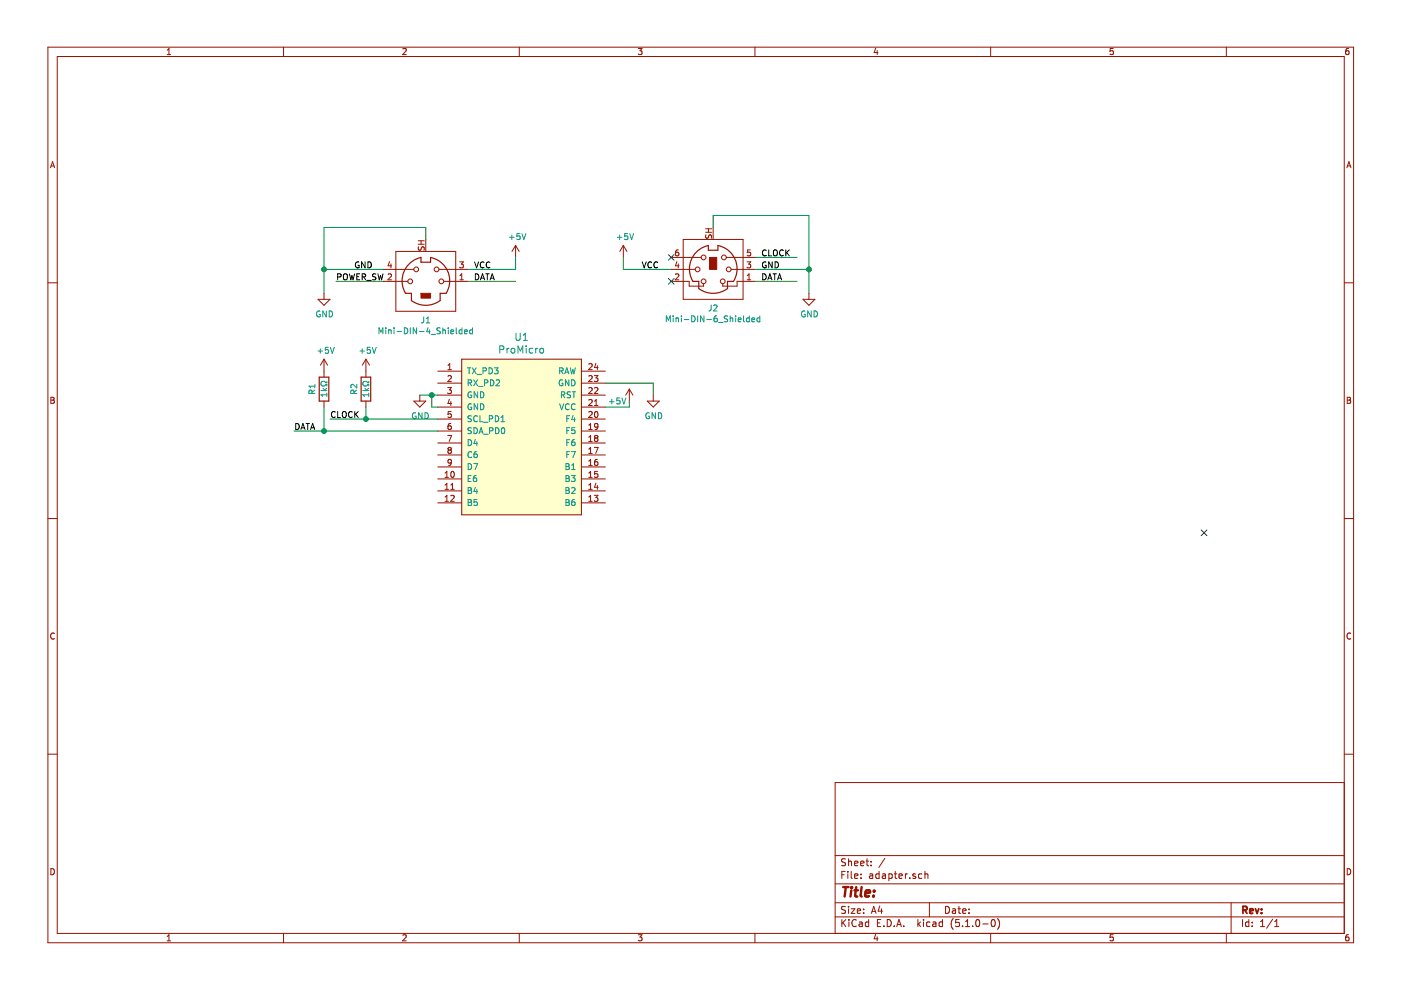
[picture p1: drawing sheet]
EESchema Schematic File Version 4
LIBS:adapter-cache
EELAYER 29 0
EELAYER END
$Descr A4 11693 8268
encoding utf-8
Sheet 1 1
Title ""
Date ""
Rev ""
Comp ""
Comment1 ""
Comment2 ""
Comment3 ""
Comment4 ""
$EndDescr
$Comp
L promicro:ProMicro U1
U 1 1
P 4350 3850
F 0 "U1" H 4350 4887 60  0000 C CNN
F 1 "ProMicro" H 4350 4781 60  0000 C CNN
F 2 "promicro:ProMicro" H 4450 2800 60  0001 C CNN
F 3 "" H 4450 2800 60  0000 C CNN
	1    4350 3850
	1    0    0    -1  
$EndComp
Wire Wire Line
	3900 2350 4300 2350
Text Label 3950 2350 0    50   ~ 0
DATA
Wire Wire Line
	3900 2250 4300 2250
$Comp
L power:+5V #PWR0101
U 1 1
P 4300 2150
F 0 "#PWR0101" H 4300 2000 50  0001 C CNN
F 1 "+5V" H 4315 2323 50  0000 C CNN
F 2 "" H 4300 2150 50  0001 C CNN
F 3 "" H 4300 2150 50  0001 C CNN
	1    4300 2150
	1    0    0    -1  
$EndComp
Wire Wire Line
	4300 2250 4300 2150
Text Label 3950 2250 0    50   ~ 0
VCC
Wire Wire Line
	3200 2250 2700 2250
Text Label 2950 2250 0    50   ~ 0
GND
Text Label 2800 2350 0    50   ~ 0
POWER_SW
Wire Wire Line
	2800 2350 3200 2350
Wire Wire Line
	2700 2250 2700 2450
$Comp
L power:GND #PWR0102
U 1 1
P 2700 2450
F 0 "#PWR0102" H 2700 2200 50  0001 C CNN
F 1 "GND" H 2705 2277 50  0000 C CNN
F 2 "" H 2700 2450 50  0001 C CNN
F 3 "" H 2700 2450 50  0001 C CNN
	1    2700 2450
	1    0    0    -1  
$EndComp
$Comp
L Device:R R1
U 1 1
P 2700 3250
F 0 "R1" V 2600 3250 50  0000 C CNN
F 1 "1kΩ" V 2700 3250 50  0000 C CNN
F 2 "Resistor_SMD:R_1206_3216Metric_Pad1.42x1.75mm_HandSolder" V 2630 3250 50  0001 C CNN
F 3 "~" H 2700 3250 50  0001 C CNN
	1    2700 3250
	1    0    0    -1  
$EndComp
Wire Wire Line
	2450 3600 2700 3600
Wire Wire Line
	2700 3400 2700 3600
Connection ~ 2700 3600
Text Label 2450 3600 0    50   ~ 0
DATA
$Comp
L power:+5V #PWR0103
U 1 1
P 2700 3100
F 0 "#PWR0103" H 2700 2950 50  0001 C CNN
F 1 "+5V" H 2715 3273 50  0000 C CNN
F 2 "" H 2700 3100 50  0001 C CNN
F 3 "" H 2700 3100 50  0001 C CNN
	1    2700 3100
	1    0    0    -1  
$EndComp
Wire Wire Line
	3500 3300 3600 3300
$Comp
L power:GND #PWR0104
U 1 1
P 3500 3300
F 0 "#PWR0104" H 3500 3050 50  0001 C CNN
F 1 "GND" H 3505 3127 50  0000 C CNN
F 2 "" H 3500 3300 50  0001 C CNN
F 3 "" H 3500 3300 50  0001 C CNN
	1    3500 3300
	1    0    0    -1  
$EndComp
Wire Wire Line
	3650 3400 3600 3400
Wire Wire Line
	3600 3400 3600 3300
Connection ~ 3600 3300
Wire Wire Line
	3600 3300 3650 3300
$Comp
L power:GND #PWR0105
U 1 1
P 5450 3300
F 0 "#PWR0105" H 5450 3050 50  0001 C CNN
F 1 "GND" H 5455 3127 50  0000 C CNN
F 2 "" H 5450 3300 50  0001 C CNN
F 3 "" H 5450 3300 50  0001 C CNN
	1    5450 3300
	1    0    0    -1  
$EndComp
Wire Wire Line
	5050 3200 5450 3200
Wire Wire Line
	5450 3200 5450 3300
Wire Wire Line
	5050 3400 5250 3400
$Comp
L power:+5V #PWR0106
U 1 1
P 5250 3350
F 0 "#PWR0106" H 5250 3200 50  0001 C CNN
F 1 "+5V" H 5150 3350 50  0000 C CNN
F 2 "" H 5250 3350 50  0001 C CNN
F 3 "" H 5250 3350 50  0001 C CNN
	1    5250 3350
	1    0    0    -1  
$EndComp
Wire Wire Line
	5250 3350 5250 3400
Wire Wire Line
	6300 2150 6650 2150
Wire Wire Line
	6300 2350 6650 2350
Text Label 5350 2250 0    50   ~ 0
VCC
Text Label 6350 2150 0    50   ~ 0
CLOCK
Text Label 6350 2250 0    50   ~ 0
GND
Text Label 6350 2350 0    50   ~ 0
DATA
Wire Wire Line
	3650 3500 3050 3500
Wire Wire Line
	2700 3600 3650 3600
Wire Wire Line
	3050 3400 3050 3500
$Comp
L Device:R R2
U 1 1
P 3050 3250
F 0 "R2" V 2950 3250 50  0000 C CNN
F 1 "1kΩ" V 3050 3250 50  0000 C CNN
F 2 "Resistor_SMD:R_1206_3216Metric_Pad1.42x1.75mm_HandSolder" V 2980 3250 50  0001 C CNN
F 3 "~" H 3050 3250 50  0001 C CNN
	1    3050 3250
	1    0    0    -1  
$EndComp
$Comp
L power:+5V #PWR0107
U 1 1
P 3050 3100
F 0 "#PWR0107" H 3050 2950 50  0001 C CNN
F 1 "+5V" H 3065 3273 50  0000 C CNN
F 2 "" H 3050 3100 50  0001 C CNN
F 3 "" H 3050 3100 50  0001 C CNN
	1    3050 3100
	1    0    0    -1  
$EndComp
Connection ~ 3050 3500
Wire Wire Line
	2750 3500 3050 3500
Text Label 2750 3500 0    50   ~ 0
CLOCK
$Comp
L power:+5V #PWR0108
U 1 1
P 5200 2150
F 0 "#PWR0108" H 5200 2000 50  0001 C CNN
F 1 "+5V" H 5215 2323 50  0000 C CNN
F 2 "" H 5200 2150 50  0001 C CNN
F 3 "" H 5200 2150 50  0001 C CNN
	1    5200 2150
	1    0    0    -1  
$EndComp
Wire Wire Line
	5200 2250 5200 2150
Wire Wire Line
	5200 2250 5600 2250
Wire Wire Line
	6750 2250 6750 2450
Wire Wire Line
	6300 2250 6750 2250
$Comp
L power:GND #PWR0109
U 1 1
P 6750 2450
F 0 "#PWR0109" H 6750 2200 50  0001 C CNN
F 1 "GND" H 6755 2277 50  0000 C CNN
F 2 "" H 6750 2450 50  0001 C CNN
F 3 "" H 6750 2450 50  0001 C CNN
	1    6750 2450
	1    0    0    -1  
$EndComp
NoConn ~ 5600 2150
NoConn ~ 5600 2350
NoConn ~ 10050 4450
$Comp
L Connector:Mini-DIN-4_Shielded J1
U 1 1
P 3550 2350
F 0 "J1" H 3550 2027 50  0000 C CNN
F 1 "Mini-DIN-4_Shielded" H 3550 1936 50  0000 C CNN
F 2 "Connector_Mini-DIN:Mini-Din-4_CUI_MD-40FC" H 3550 2350 50  0001 C CNN
F 3 "http://service.powerdynamics.com/ec/Catalog17/Section%2011.pdf" H 3550 2350 50  0001 C CNN
	1    3550 2350
	1    0    0    -1  
$EndComp
$Comp
L Connector:Mini-DIN-6_Shielded J2
U 1 1
P 5950 2250
F 0 "J2" H 5950 1927 50  0000 C CNN
F 1 "Mini-DIN-6_Shielded" H 5950 1836 50  0000 C CNN
F 2 "Connector_Mini-DIN:Mini-Din-6_CUI_MD-60FC" H 5950 2250 50  0001 C CNN
F 3 "http://service.powerdynamics.com/ec/Catalog17/Section%2011.pdf" H 5950 2250 50  0001 C CNN
	1    5950 2250
	1    0    0    -1  
$EndComp
Wire Wire Line
	3550 2000 3550 1900
Wire Wire Line
	3550 1900 2700 1900
Wire Wire Line
	2700 1900 2700 2250
Connection ~ 2700 2250
Wire Wire Line
	5950 1900 5950 1800
Wire Wire Line
	5950 1800 6750 1800
Wire Wire Line
	6750 1800 6750 2250
Connection ~ 6750 2250
$EndSCHEMATC
